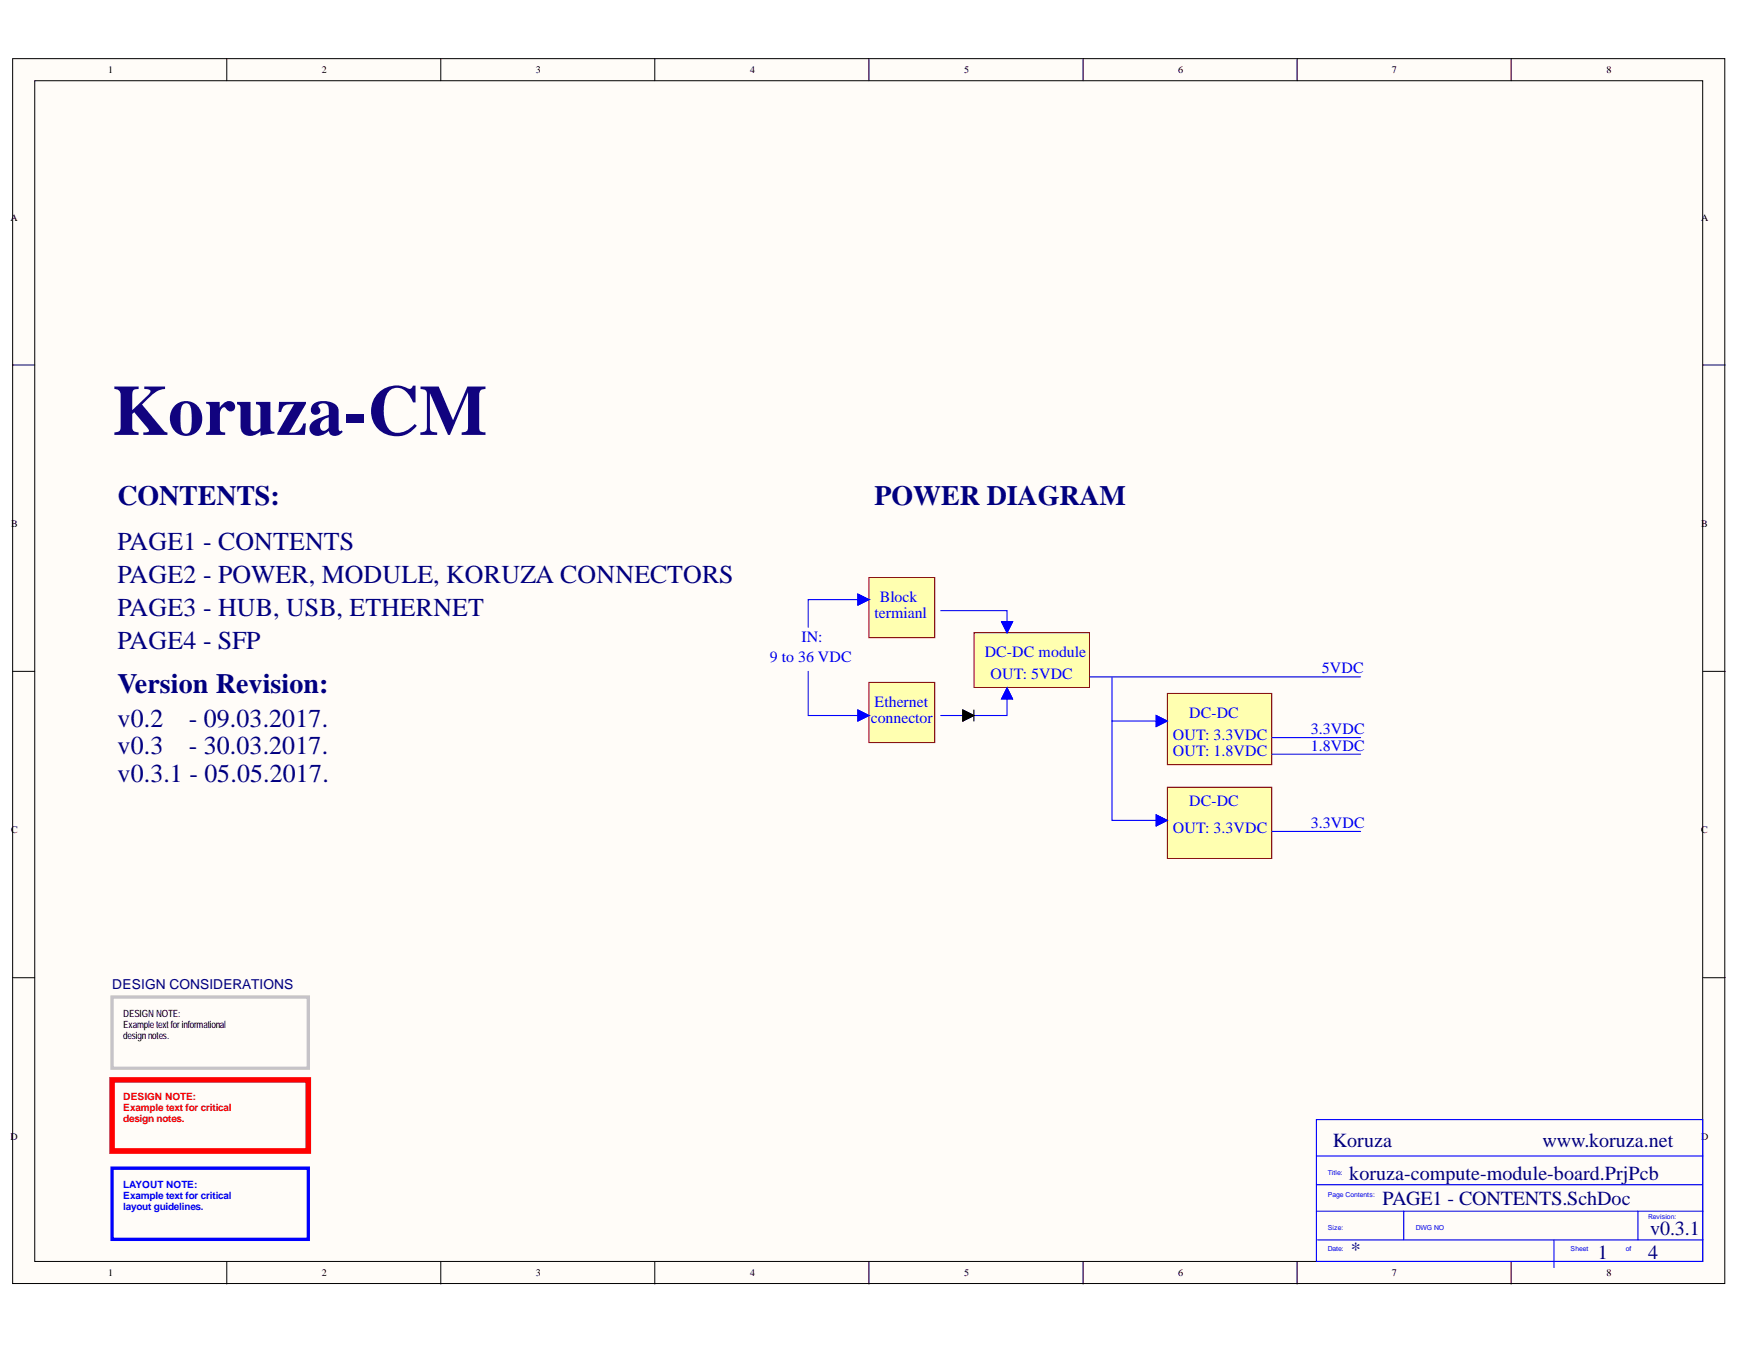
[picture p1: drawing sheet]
<svg xmlns="http://www.w3.org/2000/svg" width="279mm" height="216mm" viewBox="0 0 279 216" stroke-linecap="round" stroke-linejoin="round" font-family="sans-serif">
<g fill="#fffcf8" stroke="#000" stroke-width=".16">
<path d="M2 9.4h274.8v196.6h-274.8z"/>
<path d="M5.6 13h267.7v189.5h-267.7z"/>
</g>
<g fill="none" stroke="#000" stroke-width=".16">
<path d="M36.4 9.4v3.6M70.7 9.4v3.6M105.1 9.4v3.6M139.4 9.4v3.6M173.8 9.4v3.6M208.2 9.4v3.6M242.5 9.4v3.6M2 58.6h3.6M273.3 58.6h3.6M2 107.8h3.6M273.3 107.8h3.6M2 156.9h3.6"/>
<path d="M273.3 156.9h3.6M36.4 202.6v3.5M70.7 202.6v3.5M105.1 202.6v3.5M139.4 202.6v3.5M173.8 202.6v3.5M208.2 202.6v3.5M242.5 202.6v3.5"/>
</g>
<path d="M18 160h31.5v11.5h-31.5z" fill="none" stroke="#c6c3c6" stroke-width=".53"/>
<path d="M18 173.3h31.5v11.5h-31.5z" fill="none" stroke="#f00" stroke-width=".89"/>
<path d="M18 187.5h31.5v11.4h-31.5z" fill="none" stroke="#00f" stroke-width=".53"/>
<path d="M211.3 179.7h62v22.8h-62zM211.3 190.2h61.8M211.3 185.6h62M211.3 194.4h62M211.4 199h61.9M225.3 194.4v4.6M249.4 199v4.5M262.9 194.4v4.6" fill="none" stroke="#00f" stroke-width=".18"/>
<g fill="#ffffb0" stroke="#800000" stroke-width=".16">
<path d="M139.4 92.7h10.6v9.7h-10.6z"/>
<path d="M139.4 109.5h10.6v9.7h-10.6z"/>
</g>
<path d="M139.4 96.2l-1.7-.8v1.7l1.7-.9h-9.7v4.5M129.7 107.8v7.1h9.7l-1.7 .8v-1.7l1.7 .9" fill="none" stroke="#00f" stroke-width=".18"/>
<path d="M137.7 95.4l1.7 .8-1.7 .9z" fill="#00f"/>
<path d="M137.7 95.4l1.7 .8-1.7 .9z" fill="none" stroke="#00f" stroke-width=".16"/>
<path d="M137.7 114l1.7 .9-1.7 .8z" fill="#00f"/>
<path d="M137.7 114l1.7 .9-1.7 .8z" fill="none" stroke="#00f" stroke-width=".16"/>
<path d="M151 98h10.6v2.7M161.6 111.3v3.6h-10.6" fill="none" stroke="#00f" stroke-width=".18"/>
<path d="M156.3 101.6h18.5v8.7h-18.5z" fill="#ffffb0" stroke="#800000" stroke-width=".16"/>
<path d="M161.6 110.4l.9 1.8h-1.8z" fill="#00f"/>
<path d="M161.6 110.4l.9 1.8h-1.8z" fill="none" stroke="#00f" stroke-width=".16"/>
<path d="M161.6 110.4l.9 1.8h-1.8z" fill="none" stroke="#00f" stroke-width=".18"/>
<path d="M160.7 99.8h1.8l-.9 1.8z" fill="#00f"/>
<path d="M160.7 99.8h1.8l-.9 1.8z" fill="none" stroke="#00f" stroke-width=".16"/>
<path d="M160.7 99.8h1.8l-.9 1.8zM174.9 108.7h43.5M178.5 108.7v7h8.8" fill="none" stroke="#00f" stroke-width=".18"/>
<path d="M154.5 114l1.8 .9-1.8 .8z" fill="#000"/>
<path d="M154.5 114l1.8 .9-1.8 .8z" fill="none" stroke="#000" stroke-width=".16"/>
<path d="M154.5 114l1.8 .9-1.8 .8zM156.3 114v1.7" fill="none" stroke="#000" stroke-width=".18"/>
<path d="M187.3 111.3h16.8v11.4h-16.8z" fill="#ffffb0" stroke="#800000" stroke-width=".16"/>
<path d="M178.5 115.7v16h8.8M204.2 118.4h14.2M204.2 121.1h14.2" fill="none" stroke="#00f" stroke-width=".18"/>
<path d="M187.3 126.4h16.8v11.4h-16.8z" fill="#ffffb0" stroke="#800000" stroke-width=".16"/>
<path d="M185.6 114.9l1.7 .8-1.7 .9z" fill="#00f"/>
<path d="M185.6 114.9l1.7 .8-1.7 .9z" fill="none" stroke="#00f" stroke-width=".16"/>
<path d="M185.6 114.9l1.7 .8-1.7 .9z" fill="none" stroke="#00f" stroke-width=".18"/>
<path d="M185.6 130.8l1.7 .9-1.7 .9z" fill="#00f"/>
<path d="M185.6 130.8l1.7 .9-1.7 .9z" fill="none" stroke="#00f" stroke-width=".16"/>
<path d="M185.6 130.8l1.7 .9-1.7 .9zM204.2 133.5h14.2" fill="none" stroke="#00f" stroke-width=".18"/>
<text font-size="11.5" fill="#11037f" x="18" y="69.8">Koruza-CM</text>
<g font-size="4.5" fill="#000080">
<text x="18.9" y="81.1">CONTENTS:</text>
<text x="140.4" y="81.1">POWER DIAGRAM</text>
<text x="18.9" y="111.2">Version Revision:</text>
</g>
<g font-size="4.1" fill="#000080">
<text x="18.9" y="88.2">PAGE1 - CONTENTS</text>
<text x="18.9" y="93.6">PAGE2 - POWER, MODULE, KORUZA CONNECTORS</text>
<text x="18.9" y="98.9">PAGE3 - HUB, USB, ETHERNET</text>
<text x="18.9" y="104.2">PAGE4 - SFP</text>
<text x="18.9" y="116.6">v0.2</text>
<text x="30.3" y="116.6">- 09.03.2017.</text>
<text x="18.9" y="121">v0.3</text>
<text x="18.9" y="125.5">v0.3.1 - 05.05.2017.</text>
<text x="30.3" y="121">- 30.03.2017.</text>
</g>
<g font-size="3.2" fill="#000080">
<text x="213.9" y="184.1">Koruza</text>
<text x="247.6" y="184.1">www.koruza.net</text>
<text x="216.5" y="189.5">koruza-compute-module-board.PrjPcb</text>
<text x="221.9" y="193.4">PAGE1 - CONTENTS.SchDoc</text>
<text x="216.8" y="201.6">*</text>
<text x="256.4" y="202.1">1</text>
<text x="264.5" y="202.1">4</text>
<text x="264.8" y="198.2">v0.3.1</text>
</g>
<g font-size="2.5" fill="#00f">
<text x="140.4" y="99.2">termianl</text>
<text x="141.2" y="96.6">Block</text>
<text x="123.5" y="106.3">9 to 36 VDC</text>
<text x="128.6" y="103.1">IN:</text>
<text x="158" y="105.5">DC-DC module</text>
<text x="140.4" y="113.4">Ethernet</text>
<text x="159" y="109">OUT: 5VDC</text>
<text x="212.1" y="108.1">5VDC</text>
<text x="139.8" y="116">connector</text>
<text x="188.2" y="118.7">OUT: 3.3VDC</text>
<text x="190.8" y="115.2">DC-DC</text>
<text x="210.4" y="117.8">3.3VDC</text>
<text x="188.2" y="121.4">OUT: 1.8VDC</text>
<text x="210.4" y="120.5">1.8VDC</text>
<text x="190.8" y="129.4">DC-DC</text>
<text x="188.2" y="133.8">OUT: 3.3VDC</text>
<text x="210.4" y="132.9">3.3VDC</text>
</g>
<text font-size="2.2" fill="#000080" x="18" y="158.7">DESIGN CONSIDERATIONS</text>
<g font-size="1.6">
<text x="17.3" y="11.8">1</text>
<text x="51.7" y="11.8">2</text>
<text x="86" y="11.8">3</text>
<text x="120.4" y="11.8">4</text>
<text x="154.7" y="11.8">5</text>
<text x="189.1" y="11.8">6</text>
<text x="223.4" y="11.8">7</text>
<text x="257.8" y="11.8">8</text>
<text x="1.7" y="35.4">A</text>
<text x="273" y="35.4">A</text>
<text x="1.8" y="84.6">B</text>
<text x="273" y="84.6">B</text>
<text x="1.8" y="133.8">C</text>
<text x="273" y="133.8">C</text>
<text x="19.8" y="163.3">DESIGN NOTE:</text>
<text x="19.8" y="165.1">Exampletextforinformational</text>
<text x="19.8" y="166.8">designnotes.</text>
<text x="1.7" y="183">D</text>
<text x="273" y="183">D</text>
<text x="17.3" y="204.9">1</text>
<text x="51.7" y="204.9">2</text>
<text x="86" y="204.9">3</text>
<text x="120.4" y="204.9">4</text>
<text x="154.7" y="204.9">5</text>
<text x="189.1" y="204.9">6</text>
<text x="223.4" y="204.9">7</text>
<text x="257.8" y="204.9">8</text>
</g>
<g font-size="1.6" fill="#f00">
<text x="19.8" y="176.5">DESIGN NOTE:</text>
<text x="19.8" y="178.3">Example text for critical</text>
<text x="19.8" y="180.1">design notes.</text>
</g>
<g font-size="1.6" fill="#00f">
<text x="19.8" y="190.7">LAYOUT NOTE:</text>
<text x="19.8" y="192.5">Example text for critical</text>
<text x="19.8" y="194.3">layout guidelines.</text>
</g>
<g font-size="1.1" fill="#00f">
<text x="213.1" y="188.5">Title:</text>
<text x="213.1" y="197.4">Size:</text>
<text x="213.1" y="192.1">Page Contents:</text>
<text x="227.2" y="197.4">DWG NO</text>
<text x="264.5" y="195.6">Revision:</text>
<text x="213.1" y="200.9">Date:</text>
<text x="252.1" y="200.9">Sheet</text>
<text x="260.9" y="200.9">of</text>
</g>
</svg>
